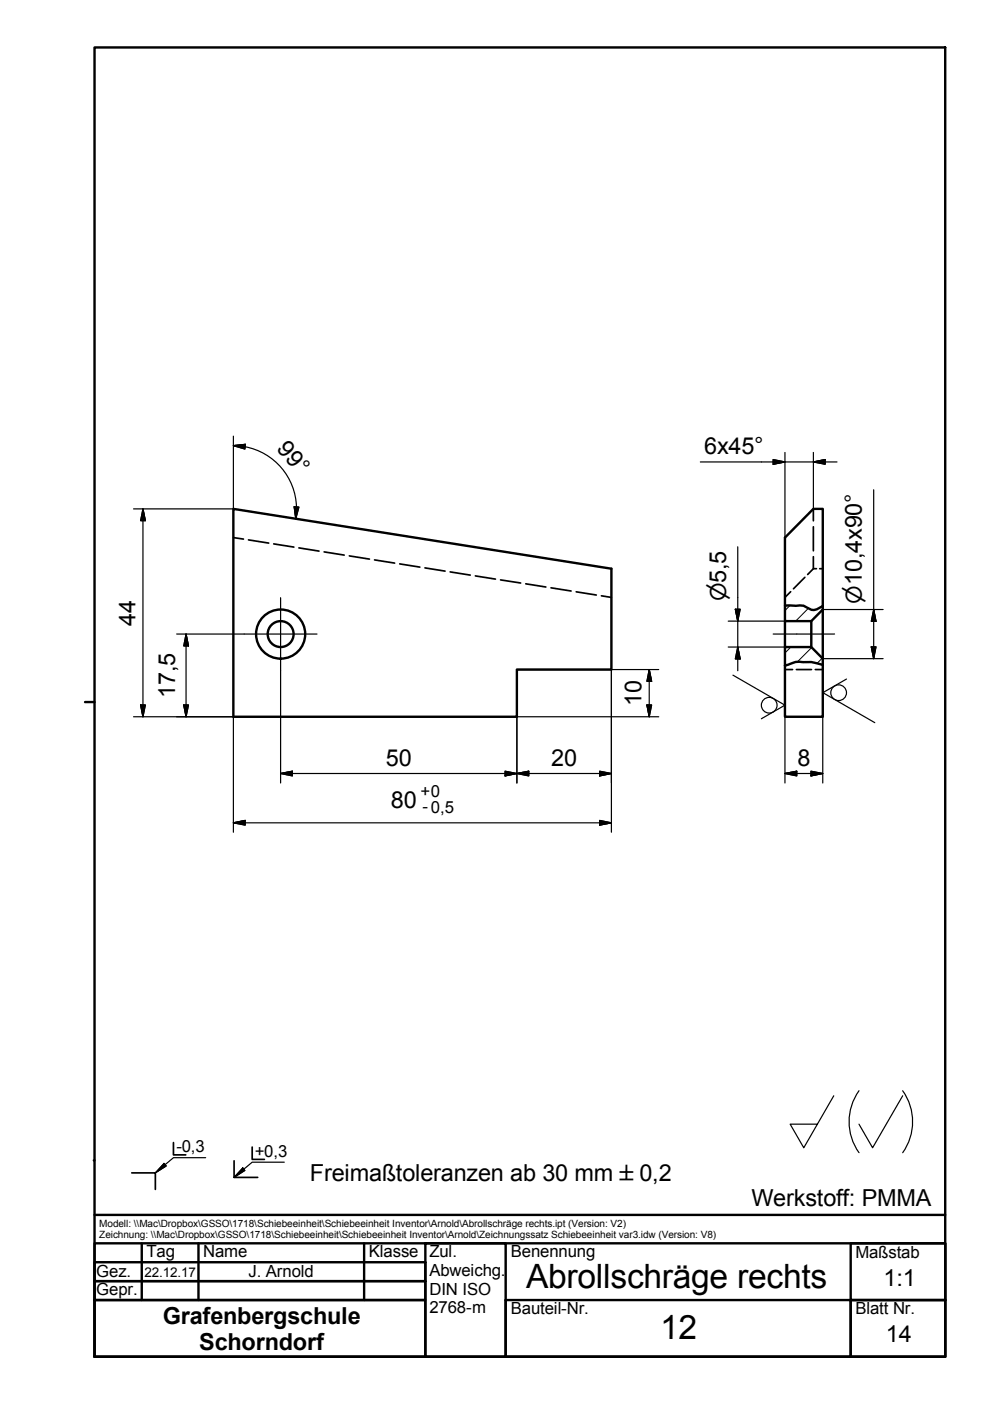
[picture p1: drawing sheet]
<svg xmlns="http://www.w3.org/2000/svg" width="210mm" height="297mm" viewBox="0 0 210 297" stroke-linecap="round" stroke-linejoin="round" font-family="sans-serif">
<!-- layer: Schraffur -->
<path d="M167.2 128.1l-1.1 1.1M167.3 136.9l-1.2 1.2M171 128.7l-2.6 2.7M171.7 137l-3 3M174 139.2l-1.1 1.1" fill="none" stroke="#000" stroke-width=".21"/>
<!-- layer: Verdeckte Kanten(DIN) -->
<g fill="none" stroke="#000" stroke-width=".36">
<path d="M49.4 113.7l2.1 .4M52.6 114.2l4.3 .7M57.9 115.1l4.3 .6M63.2 115.9l4.3 .7M68.6 116.8l4.2 .6M73.9 117.6l4.3 .7M79.2 118.5l4.3 .6M84.6 119.3l4.2 .7M172.1 117.8v2.5l-1.2 1.2M172.1 107.7v2.5M172.1 111.4v5.1M89.9 120.1l4.3 .7"/>
<path d="M95.2 121l4.3 .7M100.6 121.8l4.2 .7M105.9 122.7l4.3 .6M111.3 123.5l4.2 .7M116.6 124.4l4.2 .6M121.9 125.2l4.3 .7M127.3 126.1l2.1 .3M167.3 125.2l-1.2 1.2M170.3 122.1l-2.4 2.5M172.1 120.3h.7M173.4 120.3h.7M166.1 141.7h1.6"/>
<path d="M168.5 141.7h3.2M172.5 141.7h1.6"/>
</g>
<!-- layer: Sichtbare Kanten(DIN) -->
<g fill="none" stroke="#000" stroke-width=".51">
<path d="M49.4 107.7l80 12.6v21.4h-20v9.9h-60zM172.1 107.7h2v21.3l-2.4 2.4h-5.6v-17.7zM166.1 128.1l3.9 .1 1.7 .8 .5 .1 .6-.2 1.3-.7M166.1 131.4v5.5M171.7 131.4v5.5M174.1 129v10.3M174.1 140.7l-2.4-.6h-1.8a4.3 4.3 0 0 0-3.1 .5l-.7 .2M174.1 140.7v-1.4l-2.4-2.4h-5.6v3.9M174.1 140.7v10.9h-8v-10.8"/>
<circle cx="59.4" cy="134.2" r="2.74"/>
<circle cx="59.4" cy="134.2" r="5.2"/>
</g>
<!-- layer: Schraffur -->
<path d="M34.7 246.1l.5 .6-2.3 1.4zM51.4 247.1l.4 .5-2.3 1.5z" fill="#000" stroke="#000" stroke-width=".21"/>
<!-- layer: Skizziergeometrie(DIN) -->
<g fill="none" stroke="#000" stroke-width=".51">
<path d="M20 10h180v277h-180zM18 148.5h2M19.9 245.5h.1M20 257h180M20 267h70v4h-70zM20 271h70v4h-70zM20 275h70v12h-70zM20 263h180v24h-180zM30 263v12M42 263v12M77 263v12M90 263h17v24h-17z"/>
<path d="M107 275h73v12h-73zM180 263h20v24h-20v-12h20h-20z"/>
</g>
<path d="M27.9 248.1h5v3.5M36.7 241.7v2.6h2.6M49.5 245.6v3.5h5M53.4 242.7v2.6h2.5" fill="none" stroke="#000" stroke-width=".36"/>
<path d="M34.7 246.1l.5 .6-2.3 1.4zM43.5 244.9h-6.8l-3.8 3.2M51.4 247.1l.4 .5-2.3 1.5zM60.2 245.9h-6.8l-3.9 3.2" fill="none" stroke="#000" stroke-width=".25"/>
<g fill="none" stroke="#000" stroke-width=".25">
<path d="M49.4 94.3l2.5-.3-.1 1zM49.4 92.3v15.4h-21.1M49.4 94.3a13.4 13.4 0 0 1 13.2 15.4M148.2 97.7h28.9M163.6 97.2l2.5 .5-2.5 .5zM166.1 95.7v18M172.1 95.7v12M172.1 97.7l2.5-.5v1zM30.2 107.7v43.9M30.2 107.7l.6 2.5h-1zM62.3 107.2l.9 .1-.6 2.4zM156.1 115.7v26.2"/>
<path d="M184.9 103.6v35.7M37.4 134.1h14.3M39.4 134.1v17.5M39.4 134.1l.5 2.6h-1zM154.1 131.4h12M154.1 136.9h12M155.6 128.9h1l-.5 2.5zM156.1 136.9l.5 2.5h-1zM174.1 139.3h12.8M174.1 129h12.8M184.4 136.8h1l-.5 2.5zM184.9 129l.5 2.5h-1z"/>
<path d="M28.3 151.6h21.1v24.5M29.8 149.1h1l-.6 2.5zM38.9 149.1h1l-.5 2.5zM59.4 141.8v23.9M109.4 151.6h30M129.4 141.7v34.4M136.9 149.1h1l-.5 2.5zM137.4 141.7v9.9M137.4 141.7l.5 2.5h-1zM139.4 141.7h-30v24M166.1 151.6v14.1M174.1 151.6v14.1"/>
<path d="M49.4 174.1l2.5-.5v1zM49.4 174.1h80M59.4 163.6l2.5-.4v1zM59.4 163.6h70M106.9 163.2l2.5 .4-2.5 .6zM109.4 163.6l2.5-.4v1zM126.9 163.2l2.5 .4-2.5 .6zM126.9 173.6l2.5 .5-2.5 .5zM166.1 163.6l2.5-.4v1zM166.1 163.6h8M171.6 163.2l2.5 .4-2.5 .6z"/>
</g>
<g fill="#000" stroke="#000" stroke-width=".25">
<path d="M49.4 94.3l2.5-.3zM49.4 94.3l2.5-.3-.1 1zM163.6 98.2l2.5-.5zM163.6 97.2l2.5 .5-2.5 .5zM172.1 97.7l2.5-.5zM172.1 97.7l2.5-.5v1zM30.2 107.7l.6 2.5zM30.2 107.7l.6 2.5h-1zM62.3 107.2l.3 2.5zM62.3 107.2l.9 .1-.6 2.4zM39.4 134.1l.5 2.6zM39.4 134.1l.5 2.6h-1z"/>
<path d="M155.6 128.9l.5 2.5zM155.6 128.9h1l-.5 2.5zM156.1 136.9l.5 2.5zM156.1 136.9l.5 2.5h-1zM184.4 136.8l.5 2.5zM184.4 136.8h1l-.5 2.5zM184.9 129l.5 2.5zM184.9 129l.5 2.5h-1zM29.8 149.1l.4 2.5zM29.8 149.1h1l-.6 2.5zM38.9 149.1l.5 2.5zM38.9 149.1h1l-.5 2.5z"/>
<path d="M136.9 149.1l.5 2.5zM136.9 149.1h1l-.5 2.5zM137.4 141.7l.5 2.5zM137.4 141.7l.5 2.5h-1zM49.4 174.1l2.5-.5zM49.4 174.1l2.5-.5v1zM59.4 163.6l2.5-.4zM59.4 163.6l2.5-.4v1zM106.9 164.2l2.5-.6zM106.9 163.2l2.5 .4-2.5 .6zM109.4 163.6l2.5-.4zM109.4 163.6l2.5-.4v1z"/>
<path d="M126.9 164.2l2.5-.6zM126.9 163.2l2.5 .4-2.5 .6zM126.9 174.6l2.5-.5zM126.9 173.6l2.5 .5-2.5 .5zM166.1 163.6l2.5-.4zM166.1 163.6l2.5-.4v1zM171.6 164.2l2.5-.6zM171.6 163.2l2.5 .4-2.5 .6z"/>
</g>
<!-- layer: Symbole(DIN) -->
<g fill="none" stroke="#000" stroke-width=".25">
<path d="M155.1 142.8l11 6.4-5 2.9M179.1 143.7l-5 2.8 11 6.4M176.4 231.8l-6.3 11-2.9-5h5.8M181.8 230.8a11.3 11.3 0 0 0 0 13.1M191 230.8a11.3 11.3 0 0 1 0 13.1M191 231.8l-6.4 11-2.8-5"/>
<circle cx="162.8" cy="149.2" r="1.66"/>
<circle cx="177.5" cy="146.6" r="1.66"/>
</g>
<!-- layer: Mittelpunktmarkierung(DIN) -->
<path d="M51.7 134.1h15.4M59.4 126.5v15.3" fill="none" stroke="#000" stroke-width=".25"/>
<!-- layer: Mittellinie(DIN) -->
<path d="M163.6 134.1h13" fill="none" stroke="#000" stroke-width=".25"/>
<g font-size="7.1">
<text x="111.3" y="272.4">Abrollschräge rechts</text>
<text x="139.7" y="283.3">12</text>
</g>
<g font-size="5">
<text x="58.4" y="95.1" transform="rotate(49 58.4 95.1)">99°</text>
<text x="149" y="96.1">6x45°</text>
<text x="28.7" y="132.4" transform="rotate(-90 28.7 132.4)">44</text>
<text x="37.1" y="147.7" transform="rotate(-90 37.1 147.7)">17,5</text>
<text x="135.7" y="149.4" transform="rotate(-90 135.7 149.4)">10</text>
<text x="81.7" y="162">50</text>
<text x="116.6" y="162">20</text>
<text x="168.7" y="162">8</text>
<text x="82.7" y="171">80</text>
<text x="65.6" y="249.9">Freimaßtoleranzen ab 30 mm ±0,2</text>
<text x="159" y="255.1">Werkstoff: PMMA</text>
<text x="187" y="272.1">1:1</text>
<text x="34.5" y="280.1">Grafenbergschule</text>
<text x="42.1" y="285.6">Schorndorf</text>
<text x="187.5" y="283.9">14</text>
</g>
<g font-size="4.6">
<text x="153.6" y="127.2" transform="rotate(-90 153.6 127.2)">⌀5,5</text>
<text x="182.4" y="127.7" transform="rotate(-90 182.4 127.7)">⌀10,4x90°</text>
</g>
<g font-size="3.5">
<text x="89" y="168.5">+0</text>
<text x="89.4" y="171.9">-0,5</text>
<text x="37.3" y="243.8">-0,3</text>
<text x="53.9" y="244.8">+0,3</text>
<text x="31" y="266">Tag</text>
<text x="43" y="266">Name</text>
<text x="78.1" y="266">Klasse Zul.</text>
<text x="90.9" y="270">Abweichg.</text>
<text x="108.1" y="266">Benennung</text>
<text x="181" y="266.1">Maßstab</text>
<text x="20.4" y="274.1">Gepr.</text>
<text x="20.4" y="270.1">Gez.</text>
<text x="52.6" y="270.2">J. Arnold</text>
<text x="90.9" y="273.9">DIN ISO</text>
<text x="90.9" y="277.8">2768-m</text>
<text x="108.1" y="278">Bauteil-Nr.</text>
<text x="181" y="278">Blatt Nr.</text>
</g>
<text font-size="2.8" x="30.6" y="270.1">22.12.17</text>
<g font-size="2.1">
<text x="21" y="259.6">Modell: \\Mac\Dropbox\GSSO\1718\Schiebeeinheit\Schiebeeinheit Inventor\Arnold\Abrollschräge rechts.ipt (Version: V2)</text>
<text x="21" y="261.9">Zeichnung: \\Mac\Dropbox\GSSO\1718\Schiebeeinheit\Schiebeeinheit Inventor\Arnold\Zeichnungssatz Schiebeeinheit var3.idw (Version: V8)</text>
</g>
</svg>
